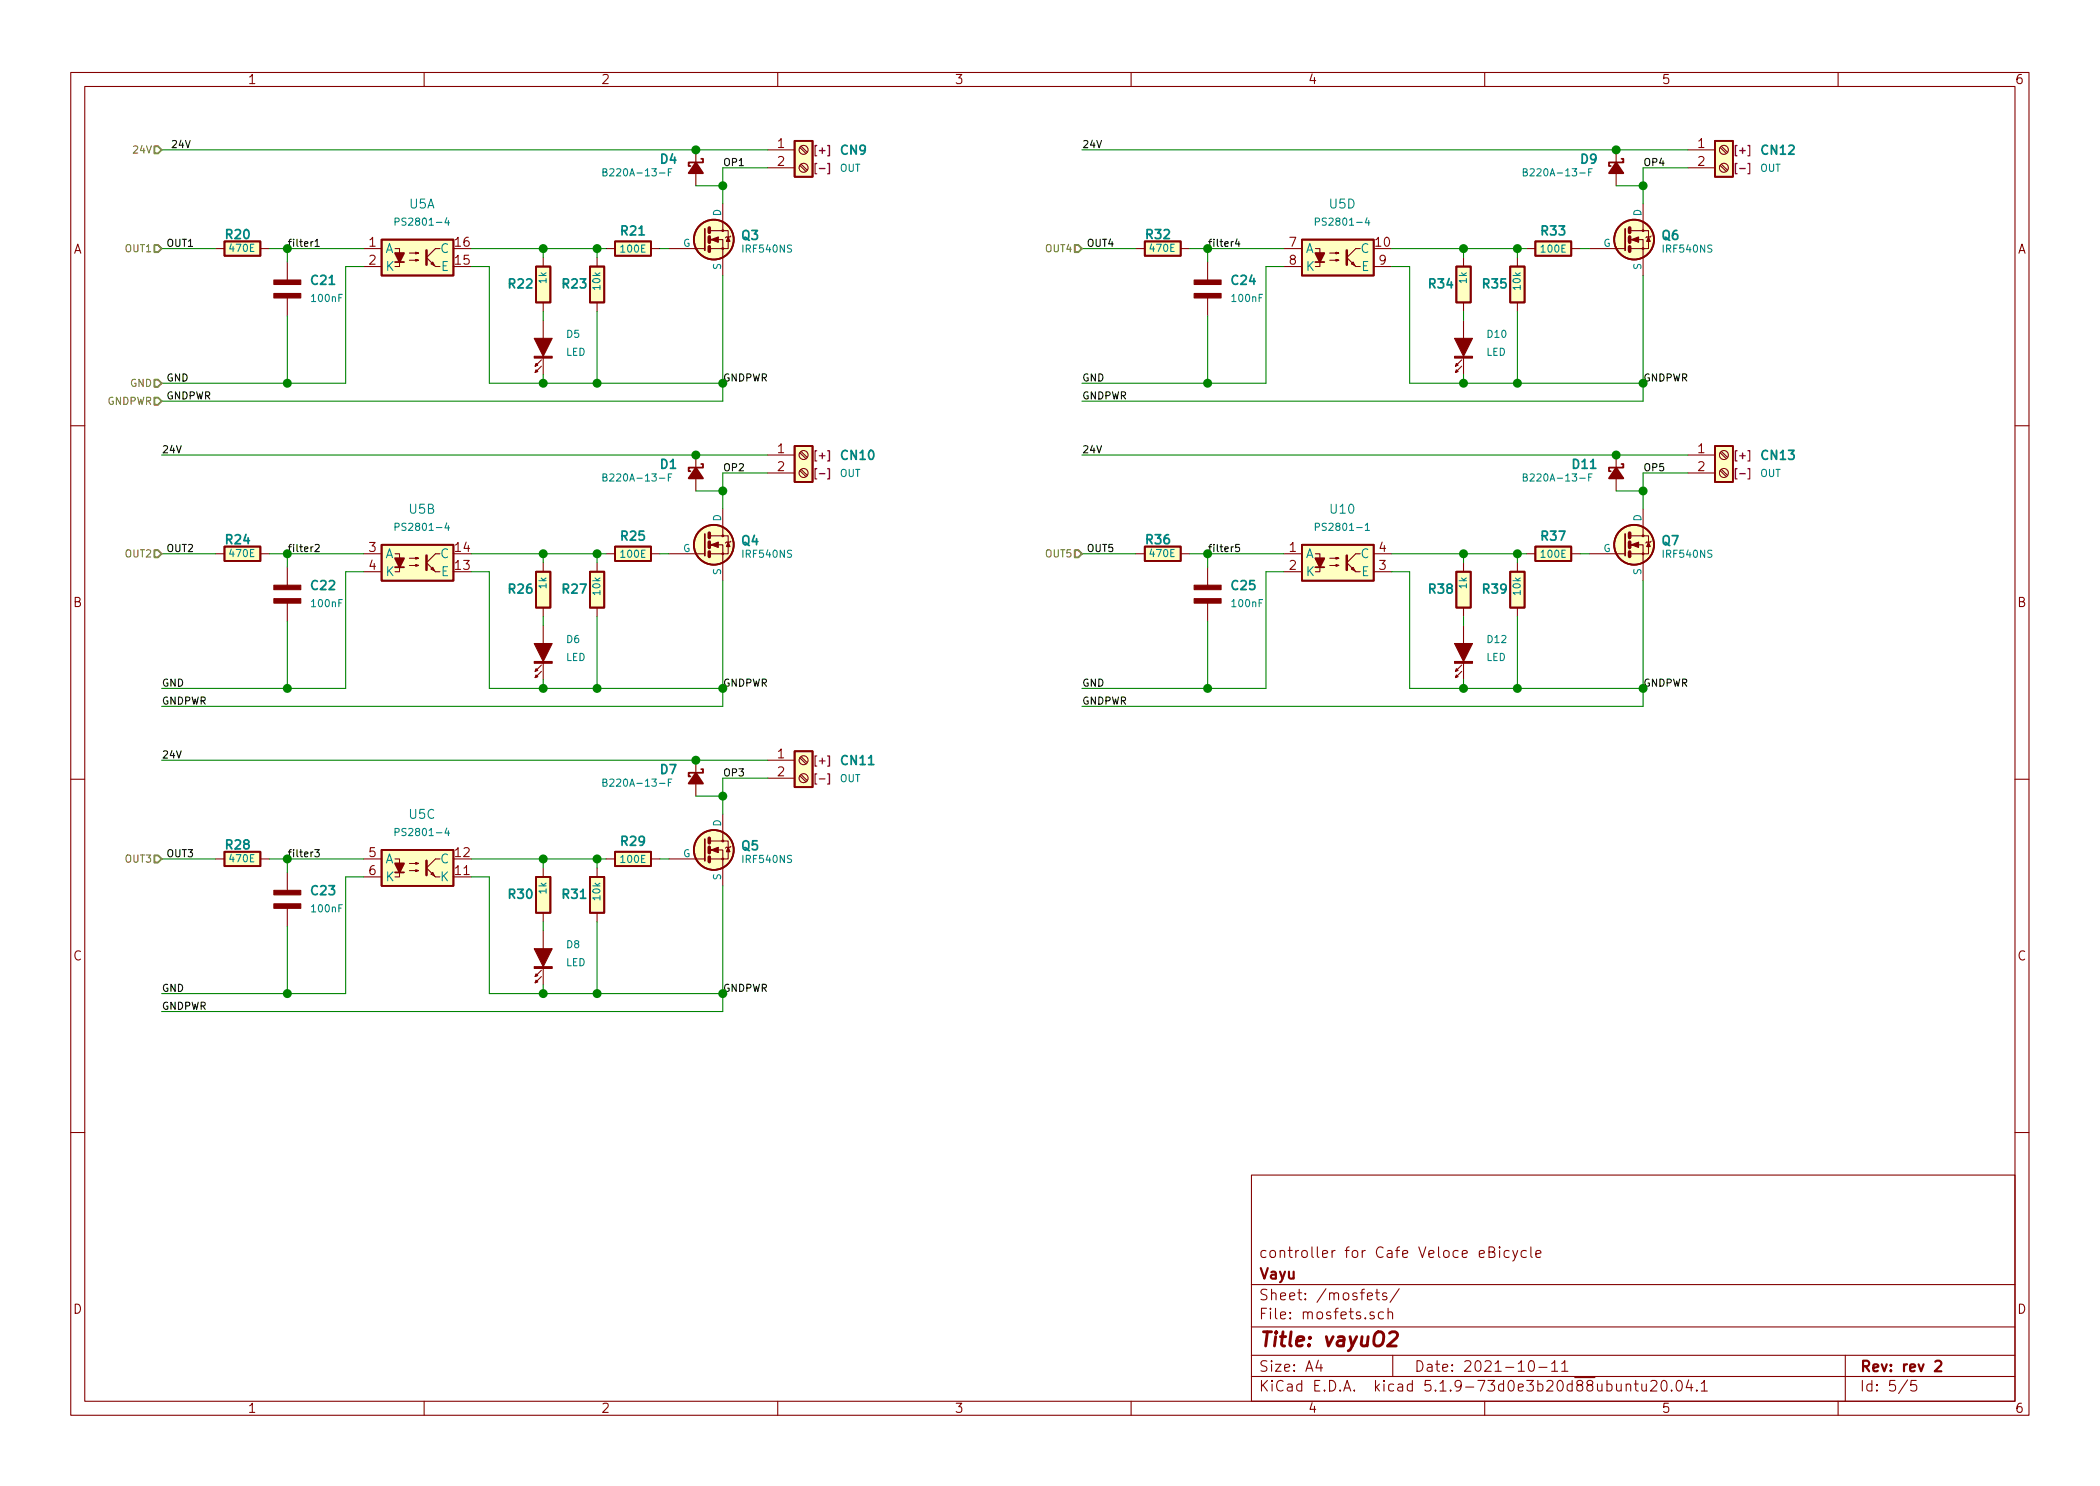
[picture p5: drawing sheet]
EESchema Schematic File Version 4
EELAYER 30 0
EELAYER END
$Descr A4 11693 8268
encoding utf-8
Sheet 5 5
Title "vayuO2"
Date "2021-10-11"
Rev "rev 2"
Comp "Vayu"
Comment1 "controller for Cafe Veloce eBicycle"
Comment2 ""
Comment3 ""
Comment4 ""
$EndDescr
Wire Wire Line
	4025 1125 4025 1025
Text Label 950  825  0    40   ~ 0
24V
Wire Wire Line
	3675 1375 3725 1375
Wire Wire Line
	3325 1425 3325 1375
Connection ~ 3325 1375
Wire Wire Line
	3325 1375 3375 1375
Connection ~ 3875 825 
$Comp
L AA_vayuO2_symbols:D_Schottky_Small D4
U 1 1
P 3875 925
F 0 "D4" V 3825 825 50  0000 R CNB
F 1 "B220A-13-F" V 3900 800 40  0000 R CNN
F 2 "AA_vayu:D_SMB" V 3875 925 50  0001 C CNN
F 3 "~" V 3875 925 50  0001 C CNN
	1    3875 925 
	0    1    1    0   
$EndComp
$Comp
L AA_vayuO2_symbols:Screw_Terminal_01x02 CN9
U 1 1
P 4475 825
F 0 "CN9" H 4675 825 50  0000 L CNB
F 1 "OUT" H 4675 725 40  0000 L CNN
F 2 "AA_vayu:JST_EH_B2B-EH-A_1x02_P2.50mm_Vertical" H 4475 825 50  0001 C CNN
F 3 "~" H 4475 825 50  0001 C CNN
F 4 "[+]" H 4525 825 40  0000 L CNB "Field4"
F 5 "[-]" H 4525 725 40  0000 L CNB "Field5"
	1    4475 825 
	1    0    0    -1  
$EndComp
$Comp
L AA_vayuO2_symbols:R R21
U 1 1
P 3525 1375
F 0 "R21" V 3425 1375 50  0000 C CNB
F 1 "100E" V 3525 1375 40  0000 C CNN
F 2 "AA_vayu:R_0603_1608Metric" V 3455 1375 50  0001 C CNN
F 3 "~" H 3525 1375 50  0001 C CNN
	1    3525 1375
	0    1    1    0   
$EndComp
$Comp
L AA_vayuO2_symbols:R R23
U 1 1
P 3325 1575
F 0 "R23" H 3375 1575 50  0000 L CNB
F 1 "10k" V 3325 1500 40  0000 L CNN
F 2 "AA_vayu:R_0603_1608Metric" V 3255 1575 50  0001 C CNN
F 3 "~" H 3325 1575 50  0001 C CNN
	1    3325 1575
	-1   0    0    1   
$EndComp
$Comp
L AA_vayuO2_symbols:MOSFET-N Q3
U 1 1
P 3925 1325
F 0 "Q3" H 4125 1350 50  0000 L CNB
F 1 "IRF540NS" H 4125 1275 40  0000 L CNN
F 2 "AA_vayu:TO-263-3_TabPin2" H 4125 1275 29  0001 L CNN
F 3 "" H 3925 1325 60  0000 C CNN
	1    3925 1325
	1    0    0    -1  
$EndComp
Text Label 4025 925  0    40   ~ 0
OP1
Text HLabel 900  825  0    40   Input ~ 0
24V
Text HLabel 900  2125 0    40   Input ~ 0
GND
$Comp
L AA_vayuO2_symbols:R R22
U 1 1
P 3025 1575
F 0 "R22" H 3075 1575 50  0000 L CNB
F 1 "1k" V 3025 1500 40  0000 L CNN
F 2 "AA_vayu:R_0603_1608Metric" V 2955 1575 50  0001 C CNN
F 3 "~" H 3025 1575 50  0001 C CNN
	1    3025 1575
	-1   0    0    1   
$EndComp
$Comp
L AA_vayuO2_symbols:LED D5
U 1 1
P 3025 1925
F 0 "D5" V 2950 2050 40  0000 L CNN
F 1 "LED" V 3050 2050 40  0000 L CNN
F 2 "AA_vayu:LED_0603_1608Metric" H 3025 1925 60  0001 C CNN
F 3 "" H 3025 1925 60  0000 C CNN
F 4 "LED SS 5MM 625NM RED DIFF" H 3025 2125 60  0001 L CNN "Field4"
F 5 "2V, 10mA" H 3025 2225 60  0001 L CNN "Field5"
F 6 "Round with Domed Top, 5mm, T-1 3/4" H 3025 2325 60  0001 L CNN "Field6"
F 7 "Kingbright Corp" H 3025 2425 60  0001 L CNN "Field7"
F 8 "WP7113ID" H 3025 2525 60  0001 L CNN "Field8"
F 9 "Digikey" H 3025 2625 60  0001 L CNN "Field9"
F 10 "754-1264-ND" H 3025 2725 60  0001 L CNN "Field10"
F 11 "http://www.digikey.com/product-detail/en/WP7113ID/754-1264-ND/1747663" H 3025 2825 60  0001 L CNN "Field11"
	1    3025 1925
	0    1    1    0   
$EndComp
Wire Wire Line
	3025 1425 3025 1375
Wire Wire Line
	3025 1375 3325 1375
Wire Wire Line
	3025 1725 3025 1775
Wire Wire Line
	3025 2075 3025 2125
Wire Wire Line
	3025 2125 3325 2125
Wire Wire Line
	4025 1525 4025 2125
Wire Wire Line
	3325 1725 3325 2125
Connection ~ 3325 2125
Wire Wire Line
	3325 2125 4025 2125
$Comp
L AA_vayuO2_symbols:C_NP C21
U 1 1
P 1600 1600
F 0 "C21" H 1725 1650 50  0000 L CNB
F 1 "100nF" H 1725 1550 40  0000 L CNN
F 2 "AA_vayu:C_0603_1608Metric" H 1600 1600 60  0001 C CNN
F 3 "" H 1600 1600 60  0000 C CNN
	1    1600 1600
	1    0    0    -1  
$EndComp
$Comp
L AA_vayuO2_symbols:R R20
U 1 1
P 1350 1375
F 0 "R20" V 1425 1325 50  0000 L CNB
F 1 "470E" V 1350 1300 40  0000 L CNN
F 2 "AA_vayu:R_0603_1608Metric" V 1280 1375 50  0001 C CNN
F 3 "~" H 1350 1375 50  0001 C CNN
	1    1350 1375
	0    -1   -1   0   
$EndComp
Wire Wire Line
	1500 1375 1600 1375
Wire Wire Line
	1600 1450 1600 1375
Wire Wire Line
	1600 1750 1600 2125
Text Label 1600 1375 0    40   ~ 0
filter1
Text Label 925  1375 0    40   ~ 0
OUT1
Wire Wire Line
	4275 825  3875 825 
Wire Wire Line
	4275 925  4025 925 
Wire Wire Line
	900  2125 1600 2125
Wire Wire Line
	900  1375 1200 1375
Text HLabel 900  1375 0    40   Input ~ 0
OUT1
Wire Wire Line
	900  825  3875 825 
Wire Wire Line
	3875 1025 4025 1025
Connection ~ 4025 1025
Wire Wire Line
	4025 1025 4025 925 
$Comp
L AA_vayuO2_symbols:PS2801-4 U5
U 1 1
P 2325 1425
F 0 "U5" H 2350 1725 50  0000 C CNN
F 1 "PS2801-4" H 2350 1625 40  0000 C CNN
F 2 "AA_vayu:SO-16_5.3x10.2mm_P1.27mm" H 2325 1125 50  0001 C CIN
F 3 "" H 2300 1400 50  0001 L CNN
	1    2325 1425
	1    0    0    -1  
$EndComp
Wire Wire Line
	1600 1375 2025 1375
Connection ~ 1600 1375
Wire Wire Line
	2625 1375 3025 1375
Connection ~ 3025 1375
Wire Wire Line
	2025 1475 1925 1475
Wire Wire Line
	1925 1475 1925 2125
Wire Wire Line
	1925 2125 1600 2125
Connection ~ 1600 2125
Wire Wire Line
	2625 1475 2725 1475
Wire Wire Line
	2725 1475 2725 2125
Wire Wire Line
	2725 2125 3025 2125
Connection ~ 3025 2125
Text Label 4025 2125 0    40   ~ 0
GNDPWR
Text Label 925  2125 0    40   ~ 0
GND
Text HLabel 900  2225 0    40   Input ~ 0
GNDPWR
Wire Wire Line
	900  2225 4025 2225
Wire Wire Line
	4025 2225 4025 2125
Connection ~ 4025 2125
Text Label 925  2225 0    40   ~ 0
GNDPWR
Wire Wire Line
	4025 2825 4025 2725
Text Label 900  2525 0    40   ~ 0
24V
Wire Wire Line
	3675 3075 3725 3075
Wire Wire Line
	3325 3125 3325 3075
Connection ~ 3325 3075
Wire Wire Line
	3325 3075 3375 3075
Connection ~ 3875 2525
$Comp
L AA_vayuO2_symbols:D_Schottky_Small D1
U 1 1
P 3875 2625
F 0 "D1" V 3825 2525 50  0000 R CNB
F 1 "B220A-13-F" V 3900 2500 40  0000 R CNN
F 2 "AA_vayu:D_SMB" V 3875 2625 50  0001 C CNN
F 3 "~" V 3875 2625 50  0001 C CNN
	1    3875 2625
	0    1    1    0   
$EndComp
$Comp
L AA_vayuO2_symbols:Screw_Terminal_01x02 CN10
U 1 1
P 4475 2525
F 0 "CN10" H 4675 2525 50  0000 L CNB
F 1 "OUT" H 4675 2425 40  0000 L CNN
F 2 "AA_vayu:JST_EH_B2B-EH-A_1x02_P2.50mm_Vertical" H 4475 2525 50  0001 C CNN
F 3 "~" H 4475 2525 50  0001 C CNN
F 4 "[+]" H 4525 2525 40  0000 L CNB "Field4"
F 5 "[-]" H 4525 2425 40  0000 L CNB "Field5"
	1    4475 2525
	1    0    0    -1  
$EndComp
$Comp
L AA_vayuO2_symbols:R R25
U 1 1
P 3525 3075
F 0 "R25" V 3425 3075 50  0000 C CNB
F 1 "100E" V 3525 3075 40  0000 C CNN
F 2 "AA_vayu:R_0603_1608Metric" V 3455 3075 50  0001 C CNN
F 3 "~" H 3525 3075 50  0001 C CNN
	1    3525 3075
	0    1    1    0   
$EndComp
$Comp
L AA_vayuO2_symbols:R R27
U 1 1
P 3325 3275
F 0 "R27" H 3375 3275 50  0000 L CNB
F 1 "10k" V 3325 3200 40  0000 L CNN
F 2 "AA_vayu:R_0603_1608Metric" V 3255 3275 50  0001 C CNN
F 3 "~" H 3325 3275 50  0001 C CNN
	1    3325 3275
	-1   0    0    1   
$EndComp
$Comp
L AA_vayuO2_symbols:MOSFET-N Q4
U 1 1
P 3925 3025
F 0 "Q4" H 4125 3050 50  0000 L CNB
F 1 "IRF540NS" H 4125 2975 40  0000 L CNN
F 2 "AA_vayu:TO-263-3_TabPin2" H 4125 2975 29  0001 L CNN
F 3 "" H 3925 3025 60  0000 C CNN
	1    3925 3025
	1    0    0    -1  
$EndComp
Text Label 4025 2625 0    40   ~ 0
OP2
$Comp
L AA_vayuO2_symbols:R R26
U 1 1
P 3025 3275
F 0 "R26" H 3075 3275 50  0000 L CNB
F 1 "1k" V 3025 3200 40  0000 L CNN
F 2 "AA_vayu:R_0603_1608Metric" V 2955 3275 50  0001 C CNN
F 3 "~" H 3025 3275 50  0001 C CNN
	1    3025 3275
	-1   0    0    1   
$EndComp
$Comp
L AA_vayuO2_symbols:LED D6
U 1 1
P 3025 3625
F 0 "D6" V 2950 3750 40  0000 L CNN
F 1 "LED" V 3050 3750 40  0000 L CNN
F 2 "AA_vayu:LED_0603_1608Metric" H 3025 3625 60  0001 C CNN
F 3 "" H 3025 3625 60  0000 C CNN
F 4 "LED SS 5MM 625NM RED DIFF" H 3025 3825 60  0001 L CNN "Field4"
F 5 "2V, 10mA" H 3025 3925 60  0001 L CNN "Field5"
F 6 "Round with Domed Top, 5mm, T-1 3/4" H 3025 4025 60  0001 L CNN "Field6"
F 7 "Kingbright Corp" H 3025 4125 60  0001 L CNN "Field7"
F 8 "WP7113ID" H 3025 4225 60  0001 L CNN "Field8"
F 9 "Digikey" H 3025 4325 60  0001 L CNN "Field9"
F 10 "754-1264-ND" H 3025 4425 60  0001 L CNN "Field10"
F 11 "http://www.digikey.com/product-detail/en/WP7113ID/754-1264-ND/1747663" H 3025 4525 60  0001 L CNN "Field11"
	1    3025 3625
	0    1    1    0   
$EndComp
Wire Wire Line
	3025 3125 3025 3075
Wire Wire Line
	3025 3075 3325 3075
Wire Wire Line
	3025 3425 3025 3475
Wire Wire Line
	3025 3775 3025 3825
Wire Wire Line
	3025 3825 3325 3825
Wire Wire Line
	4025 3225 4025 3825
Wire Wire Line
	3325 3425 3325 3825
Connection ~ 3325 3825
Wire Wire Line
	3325 3825 4025 3825
$Comp
L AA_vayuO2_symbols:C_NP C22
U 1 1
P 1600 3300
F 0 "C22" H 1725 3350 50  0000 L CNB
F 1 "100nF" H 1725 3250 40  0000 L CNN
F 2 "AA_vayu:C_0603_1608Metric" H 1600 3300 60  0001 C CNN
F 3 "" H 1600 3300 60  0000 C CNN
	1    1600 3300
	1    0    0    -1  
$EndComp
$Comp
L AA_vayuO2_symbols:R R24
U 1 1
P 1350 3075
F 0 "R24" V 1425 3025 50  0000 L CNB
F 1 "470E" V 1350 3000 40  0000 L CNN
F 2 "AA_vayu:R_0603_1608Metric" V 1280 3075 50  0001 C CNN
F 3 "~" H 1350 3075 50  0001 C CNN
	1    1350 3075
	0    -1   -1   0   
$EndComp
Wire Wire Line
	1500 3075 1600 3075
Wire Wire Line
	1600 3150 1600 3075
Wire Wire Line
	1600 3450 1600 3825
Text Label 1600 3075 0    40   ~ 0
filter2
Text Label 925  3075 0    40   ~ 0
OUT2
Wire Wire Line
	4275 2525 3875 2525
Wire Wire Line
	4275 2625 4025 2625
Wire Wire Line
	900  3825 1600 3825
Wire Wire Line
	900  3075 1200 3075
Text HLabel 900  3075 0    40   Input ~ 0
OUT2
Wire Wire Line
	900  2525 3875 2525
Wire Wire Line
	3875 2725 4025 2725
Connection ~ 4025 2725
Wire Wire Line
	4025 2725 4025 2625
$Comp
L AA_vayuO2_symbols:PS2801-4 U5
U 2 1
P 2325 3125
F 0 "U5" H 2350 3425 50  0000 C CNN
F 1 "PS2801-4" H 2350 3325 40  0000 C CNN
F 2 "AA_vayu:SO-16_5.3x10.2mm_P1.27mm" H 2325 2825 50  0001 C CIN
F 3 "" H 2300 3100 50  0001 L CNN
	2    2325 3125
	1    0    0    -1  
$EndComp
Wire Wire Line
	1600 3075 2025 3075
Connection ~ 1600 3075
Wire Wire Line
	2625 3075 3025 3075
Connection ~ 3025 3075
Wire Wire Line
	2025 3175 1925 3175
Wire Wire Line
	1925 3175 1925 3825
Wire Wire Line
	1925 3825 1600 3825
Connection ~ 1600 3825
Wire Wire Line
	2625 3175 2725 3175
Wire Wire Line
	2725 3175 2725 3825
Wire Wire Line
	2725 3825 3025 3825
Connection ~ 3025 3825
Text Label 4025 3825 0    40   ~ 0
GNDPWR
Text Label 900  3825 0    40   ~ 0
GND
Wire Wire Line
	900  3925 4025 3925
Wire Wire Line
	4025 3925 4025 3825
Connection ~ 4025 3825
Text Label 900  3925 0    40   ~ 0
GNDPWR
Wire Wire Line
	4025 4525 4025 4425
Text Label 900  4225 0    40   ~ 0
24V
Wire Wire Line
	3675 4775 3725 4775
Wire Wire Line
	3325 4825 3325 4775
Connection ~ 3325 4775
Wire Wire Line
	3325 4775 3375 4775
Connection ~ 3875 4225
$Comp
L AA_vayuO2_symbols:D_Schottky_Small D7
U 1 1
P 3875 4325
F 0 "D7" V 3825 4225 50  0000 R CNB
F 1 "B220A-13-F" V 3900 4200 40  0000 R CNN
F 2 "AA_vayu:D_SMB" V 3875 4325 50  0001 C CNN
F 3 "~" V 3875 4325 50  0001 C CNN
	1    3875 4325
	0    1    1    0   
$EndComp
$Comp
L AA_vayuO2_symbols:Screw_Terminal_01x02 CN11
U 1 1
P 4475 4225
F 0 "CN11" H 4675 4225 50  0000 L CNB
F 1 "OUT" H 4675 4125 40  0000 L CNN
F 2 "AA_vayu:JST_EH_B2B-EH-A_1x02_P2.50mm_Vertical" H 4475 4225 50  0001 C CNN
F 3 "~" H 4475 4225 50  0001 C CNN
F 4 "[+]" H 4525 4225 40  0000 L CNB "Field4"
F 5 "[-]" H 4525 4125 40  0000 L CNB "Field5"
	1    4475 4225
	1    0    0    -1  
$EndComp
$Comp
L AA_vayuO2_symbols:R R29
U 1 1
P 3525 4775
F 0 "R29" V 3425 4775 50  0000 C CNB
F 1 "100E" V 3525 4775 40  0000 C CNN
F 2 "AA_vayu:R_0603_1608Metric" V 3455 4775 50  0001 C CNN
F 3 "~" H 3525 4775 50  0001 C CNN
	1    3525 4775
	0    1    1    0   
$EndComp
$Comp
L AA_vayuO2_symbols:R R31
U 1 1
P 3325 4975
F 0 "R31" H 3375 4975 50  0000 L CNB
F 1 "10k" V 3325 4900 40  0000 L CNN
F 2 "AA_vayu:R_0603_1608Metric" V 3255 4975 50  0001 C CNN
F 3 "~" H 3325 4975 50  0001 C CNN
	1    3325 4975
	-1   0    0    1   
$EndComp
$Comp
L AA_vayuO2_symbols:MOSFET-N Q5
U 1 1
P 3925 4725
F 0 "Q5" H 4125 4750 50  0000 L CNB
F 1 "IRF540NS" H 4125 4675 40  0000 L CNN
F 2 "AA_vayu:TO-263-3_TabPin2" H 4125 4675 29  0001 L CNN
F 3 "" H 3925 4725 60  0000 C CNN
	1    3925 4725
	1    0    0    -1  
$EndComp
Text Label 4025 4325 0    40   ~ 0
OP3
$Comp
L AA_vayuO2_symbols:R R30
U 1 1
P 3025 4975
F 0 "R30" H 3075 4975 50  0000 L CNB
F 1 "1k" V 3025 4900 40  0000 L CNN
F 2 "AA_vayu:R_0603_1608Metric" V 2955 4975 50  0001 C CNN
F 3 "~" H 3025 4975 50  0001 C CNN
	1    3025 4975
	-1   0    0    1   
$EndComp
$Comp
L AA_vayuO2_symbols:LED D8
U 1 1
P 3025 5325
F 0 "D8" V 2950 5450 40  0000 L CNN
F 1 "LED" V 3050 5450 40  0000 L CNN
F 2 "AA_vayu:LED_0603_1608Metric" H 3025 5325 60  0001 C CNN
F 3 "" H 3025 5325 60  0000 C CNN
F 4 "LED SS 5MM 625NM RED DIFF" H 3025 5525 60  0001 L CNN "Field4"
F 5 "2V, 10mA" H 3025 5625 60  0001 L CNN "Field5"
F 6 "Round with Domed Top, 5mm, T-1 3/4" H 3025 5725 60  0001 L CNN "Field6"
F 7 "Kingbright Corp" H 3025 5825 60  0001 L CNN "Field7"
F 8 "WP7113ID" H 3025 5925 60  0001 L CNN "Field8"
F 9 "Digikey" H 3025 6025 60  0001 L CNN "Field9"
F 10 "754-1264-ND" H 3025 6125 60  0001 L CNN "Field10"
F 11 "http://www.digikey.com/product-detail/en/WP7113ID/754-1264-ND/1747663" H 3025 6225 60  0001 L CNN "Field11"
	1    3025 5325
	0    1    1    0   
$EndComp
Wire Wire Line
	3025 4825 3025 4775
Wire Wire Line
	3025 4775 3325 4775
Wire Wire Line
	3025 5125 3025 5175
Wire Wire Line
	3025 5475 3025 5525
Wire Wire Line
	3025 5525 3325 5525
Wire Wire Line
	4025 4925 4025 5525
Wire Wire Line
	3325 5125 3325 5525
Connection ~ 3325 5525
Wire Wire Line
	3325 5525 4025 5525
$Comp
L AA_vayuO2_symbols:C_NP C23
U 1 1
P 1600 5000
F 0 "C23" H 1725 5050 50  0000 L CNB
F 1 "100nF" H 1725 4950 40  0000 L CNN
F 2 "AA_vayu:C_0603_1608Metric" H 1600 5000 60  0001 C CNN
F 3 "" H 1600 5000 60  0000 C CNN
	1    1600 5000
	1    0    0    -1  
$EndComp
$Comp
L AA_vayuO2_symbols:R R28
U 1 1
P 1350 4775
F 0 "R28" V 1425 4725 50  0000 L CNB
F 1 "470E" V 1350 4700 40  0000 L CNN
F 2 "AA_vayu:R_0603_1608Metric" V 1280 4775 50  0001 C CNN
F 3 "~" H 1350 4775 50  0001 C CNN
	1    1350 4775
	0    -1   -1   0   
$EndComp
Wire Wire Line
	1500 4775 1600 4775
Wire Wire Line
	1600 4850 1600 4775
Wire Wire Line
	1600 5150 1600 5525
Text Label 1600 4775 0    40   ~ 0
filter3
Text Label 925  4775 0    40   ~ 0
OUT3
Wire Wire Line
	4275 4225 3875 4225
Wire Wire Line
	4275 4325 4025 4325
Wire Wire Line
	900  5525 1600 5525
Wire Wire Line
	900  4775 1200 4775
Text HLabel 900  4775 0    40   Input ~ 0
OUT3
Wire Wire Line
	900  4225 3875 4225
Wire Wire Line
	3875 4425 4025 4425
Connection ~ 4025 4425
Wire Wire Line
	4025 4425 4025 4325
$Comp
L AA_vayuO2_symbols:PS2801-4 U5
U 3 1
P 2325 4825
F 0 "U5" H 2350 5125 50  0000 C CNN
F 1 "PS2801-4" H 2350 5025 40  0000 C CNN
F 2 "AA_vayu:SO-16_5.3x10.2mm_P1.27mm" H 2325 4525 50  0001 C CIN
F 3 "" H 2300 4800 50  0001 L CNN
	3    2325 4825
	1    0    0    -1  
$EndComp
Wire Wire Line
	1600 4775 2025 4775
Connection ~ 1600 4775
Wire Wire Line
	2625 4775 3025 4775
Connection ~ 3025 4775
Wire Wire Line
	2025 4875 1925 4875
Wire Wire Line
	1925 4875 1925 5525
Wire Wire Line
	1925 5525 1600 5525
Connection ~ 1600 5525
Wire Wire Line
	2625 4875 2725 4875
Wire Wire Line
	2725 4875 2725 5525
Wire Wire Line
	2725 5525 3025 5525
Connection ~ 3025 5525
Text Label 4025 5525 0    40   ~ 0
GNDPWR
Text Label 900  5525 0    40   ~ 0
GND
Wire Wire Line
	900  5625 4025 5625
Wire Wire Line
	4025 5625 4025 5525
Connection ~ 4025 5525
Text Label 900  5625 0    40   ~ 0
GNDPWR
Wire Wire Line
	9150 1125 9150 1025
Text Label 6025 825  0    40   ~ 0
24V
Wire Wire Line
	8800 1375 8850 1375
Wire Wire Line
	8450 1425 8450 1375
Connection ~ 8450 1375
Wire Wire Line
	8450 1375 8500 1375
Connection ~ 9000 825 
$Comp
L AA_vayuO2_symbols:D_Schottky_Small D9
U 1 1
P 9000 925
F 0 "D9" V 8950 825 50  0000 R CNB
F 1 "B220A-13-F" V 9025 800 40  0000 R CNN
F 2 "AA_vayu:D_SMB" V 9000 925 50  0001 C CNN
F 3 "~" V 9000 925 50  0001 C CNN
	1    9000 925 
	0    1    1    0   
$EndComp
$Comp
L AA_vayuO2_symbols:Screw_Terminal_01x02 CN12
U 1 1
P 9600 825
F 0 "CN12" H 9800 825 50  0000 L CNB
F 1 "OUT" H 9800 725 40  0000 L CNN
F 2 "AA_vayu:JST_EH_B2B-EH-A_1x02_P2.50mm_Vertical" H 9600 825 50  0001 C CNN
F 3 "~" H 9600 825 50  0001 C CNN
F 4 "[+]" H 9650 825 40  0000 L CNB "Field4"
F 5 "[-]" H 9650 725 40  0000 L CNB "Field5"
	1    9600 825 
	1    0    0    -1  
$EndComp
$Comp
L AA_vayuO2_symbols:R R33
U 1 1
P 8650 1375
F 0 "R33" V 8550 1375 50  0000 C CNB
F 1 "100E" V 8650 1375 40  0000 C CNN
F 2 "AA_vayu:R_0603_1608Metric" V 8580 1375 50  0001 C CNN
F 3 "~" H 8650 1375 50  0001 C CNN
	1    8650 1375
	0    1    1    0   
$EndComp
$Comp
L AA_vayuO2_symbols:R R35
U 1 1
P 8450 1575
F 0 "R35" H 8500 1575 50  0000 L CNB
F 1 "10k" V 8450 1500 40  0000 L CNN
F 2 "AA_vayu:R_0603_1608Metric" V 8380 1575 50  0001 C CNN
F 3 "~" H 8450 1575 50  0001 C CNN
	1    8450 1575
	-1   0    0    1   
$EndComp
$Comp
L AA_vayuO2_symbols:MOSFET-N Q6
U 1 1
P 9050 1325
F 0 "Q6" H 9250 1350 50  0000 L CNB
F 1 "IRF540NS" H 9250 1275 40  0000 L CNN
F 2 "AA_vayu:TO-263-3_TabPin2" H 9250 1275 29  0001 L CNN
F 3 "" H 9050 1325 60  0000 C CNN
	1    9050 1325
	1    0    0    -1  
$EndComp
Text Label 9150 925  0    40   ~ 0
OP4
$Comp
L AA_vayuO2_symbols:R R34
U 1 1
P 8150 1575
F 0 "R34" H 8200 1575 50  0000 L CNB
F 1 "1k" V 8150 1500 40  0000 L CNN
F 2 "AA_vayu:R_0603_1608Metric" V 8080 1575 50  0001 C CNN
F 3 "~" H 8150 1575 50  0001 C CNN
	1    8150 1575
	-1   0    0    1   
$EndComp
$Comp
L AA_vayuO2_symbols:LED D10
U 1 1
P 8150 1925
F 0 "D10" V 8075 2050 40  0000 L CNN
F 1 "LED" V 8175 2050 40  0000 L CNN
F 2 "AA_vayu:LED_0603_1608Metric" H 8150 1925 60  0001 C CNN
F 3 "" H 8150 1925 60  0000 C CNN
F 4 "LED SS 5MM 625NM RED DIFF" H 8150 2125 60  0001 L CNN "Field4"
F 5 "2V, 10mA" H 8150 2225 60  0001 L CNN "Field5"
F 6 "Round with Domed Top, 5mm, T-1 3/4" H 8150 2325 60  0001 L CNN "Field6"
F 7 "Kingbright Corp" H 8150 2425 60  0001 L CNN "Field7"
F 8 "WP7113ID" H 8150 2525 60  0001 L CNN "Field8"
F 9 "Digikey" H 8150 2625 60  0001 L CNN "Field9"
F 10 "754-1264-ND" H 8150 2725 60  0001 L CNN "Field10"
F 11 "http://www.digikey.com/product-detail/en/WP7113ID/754-1264-ND/1747663" H 8150 2825 60  0001 L CNN "Field11"
	1    8150 1925
	0    1    1    0   
$EndComp
Wire Wire Line
	8150 1425 8150 1375
Wire Wire Line
	8150 1375 8450 1375
Wire Wire Line
	8150 1725 8150 1775
Wire Wire Line
	8150 2075 8150 2125
Wire Wire Line
	8150 2125 8450 2125
Wire Wire Line
	9150 1525 9150 2125
Wire Wire Line
	8450 1725 8450 2125
Connection ~ 8450 2125
Wire Wire Line
	8450 2125 9150 2125
$Comp
L AA_vayuO2_symbols:C_NP C24
U 1 1
P 6725 1600
F 0 "C24" H 6850 1650 50  0000 L CNB
F 1 "100nF" H 6850 1550 40  0000 L CNN
F 2 "AA_vayu:C_0603_1608Metric" H 6725 1600 60  0001 C CNN
F 3 "" H 6725 1600 60  0000 C CNN
	1    6725 1600
	1    0    0    -1  
$EndComp
$Comp
L AA_vayuO2_symbols:R R32
U 1 1
P 6475 1375
F 0 "R32" V 6550 1325 50  0000 L CNB
F 1 "470E" V 6475 1300 40  0000 L CNN
F 2 "AA_vayu:R_0603_1608Metric" V 6405 1375 50  0001 C CNN
F 3 "~" H 6475 1375 50  0001 C CNN
	1    6475 1375
	0    -1   -1   0   
$EndComp
Wire Wire Line
	6625 1375 6725 1375
Wire Wire Line
	6725 1450 6725 1375
Wire Wire Line
	6725 1750 6725 2125
Text Label 6725 1375 0    40   ~ 0
filter4
Text Label 6050 1375 0    40   ~ 0
OUT4
Wire Wire Line
	9400 825  9000 825 
Wire Wire Line
	9400 925  9150 925 
Wire Wire Line
	6025 2125 6725 2125
Wire Wire Line
	6025 1375 6325 1375
Text HLabel 6025 1375 0    40   Input ~ 0
OUT4
Wire Wire Line
	6025 825  9000 825 
Wire Wire Line
	9000 1025 9150 1025
Connection ~ 9150 1025
Wire Wire Line
	9150 1025 9150 925 
$Comp
L AA_vayuO2_symbols:PS2801-4 U5
U 4 1
P 7450 1425
F 0 "U5" H 7475 1725 50  0000 C CNN
F 1 "PS2801-4" H 7475 1625 40  0000 C CNN
F 2 "AA_vayu:SO-16_5.3x10.2mm_P1.27mm" H 7450 1125 50  0001 C CIN
F 3 "" H 7425 1400 50  0001 L CNN
	4    7450 1425
	1    0    0    -1  
$EndComp
Wire Wire Line
	6725 1375 7150 1375
Connection ~ 6725 1375
Wire Wire Line
	7750 1375 8150 1375
Connection ~ 8150 1375
Wire Wire Line
	7150 1475 7050 1475
Wire Wire Line
	7050 1475 7050 2125
Wire Wire Line
	7050 2125 6725 2125
Connection ~ 6725 2125
Wire Wire Line
	7750 1475 7850 1475
Wire Wire Line
	7850 1475 7850 2125
Wire Wire Line
	7850 2125 8150 2125
Connection ~ 8150 2125
Text Label 9150 2125 0    40   ~ 0
GNDPWR
Text Label 6025 2125 0    40   ~ 0
GND
Wire Wire Line
	6025 2225 9150 2225
Wire Wire Line
	9150 2225 9150 2125
Connection ~ 9150 2125
Text Label 6025 2225 0    40   ~ 0
GNDPWR
Wire Wire Line
	9150 2825 9150 2725
Text Label 6025 2525 0    40   ~ 0
24V
Wire Wire Line
	8800 3075 8850 3075
Wire Wire Line
	8450 3125 8450 3075
Connection ~ 8450 3075
Wire Wire Line
	8450 3075 8500 3075
Connection ~ 9000 2525
$Comp
L AA_vayuO2_symbols:D_Schottky_Small D11
U 1 1
P 9000 2625
F 0 "D11" V 8950 2525 50  0000 R CNB
F 1 "B220A-13-F" V 9025 2500 40  0000 R CNN
F 2 "AA_vayu:D_SMB" V 9000 2625 50  0001 C CNN
F 3 "~" V 9000 2625 50  0001 C CNN
	1    9000 2625
	0    1    1    0   
$EndComp
$Comp
L AA_vayuO2_symbols:Screw_Terminal_01x02 CN13
U 1 1
P 9600 2525
F 0 "CN13" H 9800 2525 50  0000 L CNB
F 1 "OUT" H 9800 2425 40  0000 L CNN
F 2 "AA_vayu:JST_EH_B2B-EH-A_1x02_P2.50mm_Vertical" H 9600 2525 50  0001 C CNN
F 3 "~" H 9600 2525 50  0001 C CNN
F 4 "[+]" H 9650 2525 40  0000 L CNB "Field4"
F 5 "[-]" H 9650 2425 40  0000 L CNB "Field5"
	1    9600 2525
	1    0    0    -1  
$EndComp
$Comp
L AA_vayuO2_symbols:R R37
U 1 1
P 8650 3075
F 0 "R37" V 8550 3075 50  0000 C CNB
F 1 "100E" V 8650 3075 40  0000 C CNN
F 2 "AA_vayu:R_0603_1608Metric" V 8580 3075 50  0001 C CNN
F 3 "~" H 8650 3075 50  0001 C CNN
	1    8650 3075
	0    1    1    0   
$EndComp
$Comp
L AA_vayuO2_symbols:R R39
U 1 1
P 8450 3275
F 0 "R39" H 8500 3275 50  0000 L CNB
F 1 "10k" V 8450 3200 40  0000 L CNN
F 2 "AA_vayu:R_0603_1608Metric" V 8380 3275 50  0001 C CNN
F 3 "~" H 8450 3275 50  0001 C CNN
	1    8450 3275
	-1   0    0    1   
$EndComp
$Comp
L AA_vayuO2_symbols:MOSFET-N Q7
U 1 1
P 9050 3025
F 0 "Q7" H 9250 3050 50  0000 L CNB
F 1 "IRF540NS" H 9250 2975 40  0000 L CNN
F 2 "AA_vayu:TO-263-3_TabPin2" H 9250 2975 29  0001 L CNN
F 3 "" H 9050 3025 60  0000 C CNN
	1    9050 3025
	1    0    0    -1  
$EndComp
Text Label 9150 2625 0    40   ~ 0
OP5
$Comp
L AA_vayuO2_symbols:R R38
U 1 1
P 8150 3275
F 0 "R38" H 8200 3275 50  0000 L CNB
F 1 "1k" V 8150 3200 40  0000 L CNN
F 2 "AA_vayu:R_0603_1608Metric" V 8080 3275 50  0001 C CNN
F 3 "~" H 8150 3275 50  0001 C CNN
	1    8150 3275
	-1   0    0    1   
$EndComp
$Comp
L AA_vayuO2_symbols:LED D12
U 1 1
P 8150 3625
F 0 "D12" V 8075 3750 40  0000 L CNN
F 1 "LED" V 8175 3750 40  0000 L CNN
F 2 "AA_vayu:LED_0603_1608Metric" H 8150 3625 60  0001 C CNN
F 3 "" H 8150 3625 60  0000 C CNN
F 4 "LED SS 5MM 625NM RED DIFF" H 8150 3825 60  0001 L CNN "Field4"
F 5 "2V, 10mA" H 8150 3925 60  0001 L CNN "Field5"
F 6 "Round with Domed Top, 5mm, T-1 3/4" H 8150 4025 60  0001 L CNN "Field6"
F 7 "Kingbright Corp" H 8150 4125 60  0001 L CNN "Field7"
F 8 "WP7113ID" H 8150 4225 60  0001 L CNN "Field8"
F 9 "Digikey" H 8150 4325 60  0001 L CNN "Field9"
F 10 "754-1264-ND" H 8150 4425 60  0001 L CNN "Field10"
F 11 "http://www.digikey.com/product-detail/en/WP7113ID/754-1264-ND/1747663" H 8150 4525 60  0001 L CNN "Field11"
	1    8150 3625
	0    1    1    0   
$EndComp
Wire Wire Line
	8150 3125 8150 3075
Wire Wire Line
	8150 3075 8450 3075
Wire Wire Line
	8150 3425 8150 3475
Wire Wire Line
	8150 3775 8150 3825
Wire Wire Line
	8150 3825 8450 3825
Wire Wire Line
	9150 3225 9150 3825
Wire Wire Line
	8450 3425 8450 3825
Connection ~ 8450 3825
Wire Wire Line
	8450 3825 9150 3825
$Comp
L AA_vayuO2_symbols:C_NP C25
U 1 1
P 6725 3300
F 0 "C25" H 6850 3350 50  0000 L CNB
F 1 "100nF" H 6850 3250 40  0000 L CNN
F 2 "AA_vayu:C_0603_1608Metric" H 6725 3300 60  0001 C CNN
F 3 "" H 6725 3300 60  0000 C CNN
	1    6725 3300
	1    0    0    -1  
$EndComp
$Comp
L AA_vayuO2_symbols:R R36
U 1 1
P 6475 3075
F 0 "R36" V 6550 3025 50  0000 L CNB
F 1 "470E" V 6475 3000 40  0000 L CNN
F 2 "AA_vayu:R_0603_1608Metric" V 6405 3075 50  0001 C CNN
F 3 "~" H 6475 3075 50  0001 C CNN
	1    6475 3075
	0    -1   -1   0   
$EndComp
Wire Wire Line
	6625 3075 6725 3075
Wire Wire Line
	6725 3150 6725 3075
Wire Wire Line
	6725 3450 6725 3825
Text Label 6725 3075 0    40   ~ 0
filter5
Text Label 6050 3075 0    40   ~ 0
OUT5
Wire Wire Line
	9400 2525 9000 2525
Wire Wire Line
	9400 2625 9150 2625
Wire Wire Line
	6025 3825 6725 3825
Wire Wire Line
	6025 3075 6325 3075
Text HLabel 6025 3075 0    40   Input ~ 0
OUT5
Wire Wire Line
	6025 2525 9000 2525
Wire Wire Line
	9000 2725 9150 2725
Connection ~ 9150 2725
Wire Wire Line
	9150 2725 9150 2625
$Comp
L AA_vayuO2_symbols:PS2801-1 U10
U 1 1
P 7450 3125
F 0 "U10" H 7475 3425 50  0000 C CNN
F 1 "PS2801-1" H 7475 3325 40  0000 C CNN
F 2 "AA_vayu:SO-4_5.3x2.7mm_P1.27mm" H 7450 2825 50  0001 C CIN
F 3 "" H 7425 3100 50  0001 L CNN
	1    7450 3125
	1    0    0    -1  
$EndComp
Wire Wire Line
	6725 3075 7150 3075
Connection ~ 6725 3075
Wire Wire Line
	7750 3075 8150 3075
Connection ~ 8150 3075
Wire Wire Line
	7150 3175 7050 3175
Wire Wire Line
	7050 3175 7050 3825
Wire Wire Line
	7050 3825 6725 3825
Connection ~ 6725 3825
Wire Wire Line
	7750 3175 7850 3175
Wire Wire Line
	7850 3175 7850 3825
Wire Wire Line
	7850 3825 8150 3825
Connection ~ 8150 3825
Text Label 9150 3825 0    40   ~ 0
GNDPWR
Text Label 6025 3825 0    40   ~ 0
GND
Wire Wire Line
	6025 3925 9150 3925
Wire Wire Line
	9150 3925 9150 3825
Connection ~ 9150 3825
Text Label 6025 3925 0    40   ~ 0
GNDPWR
$EndSCHEMATC
